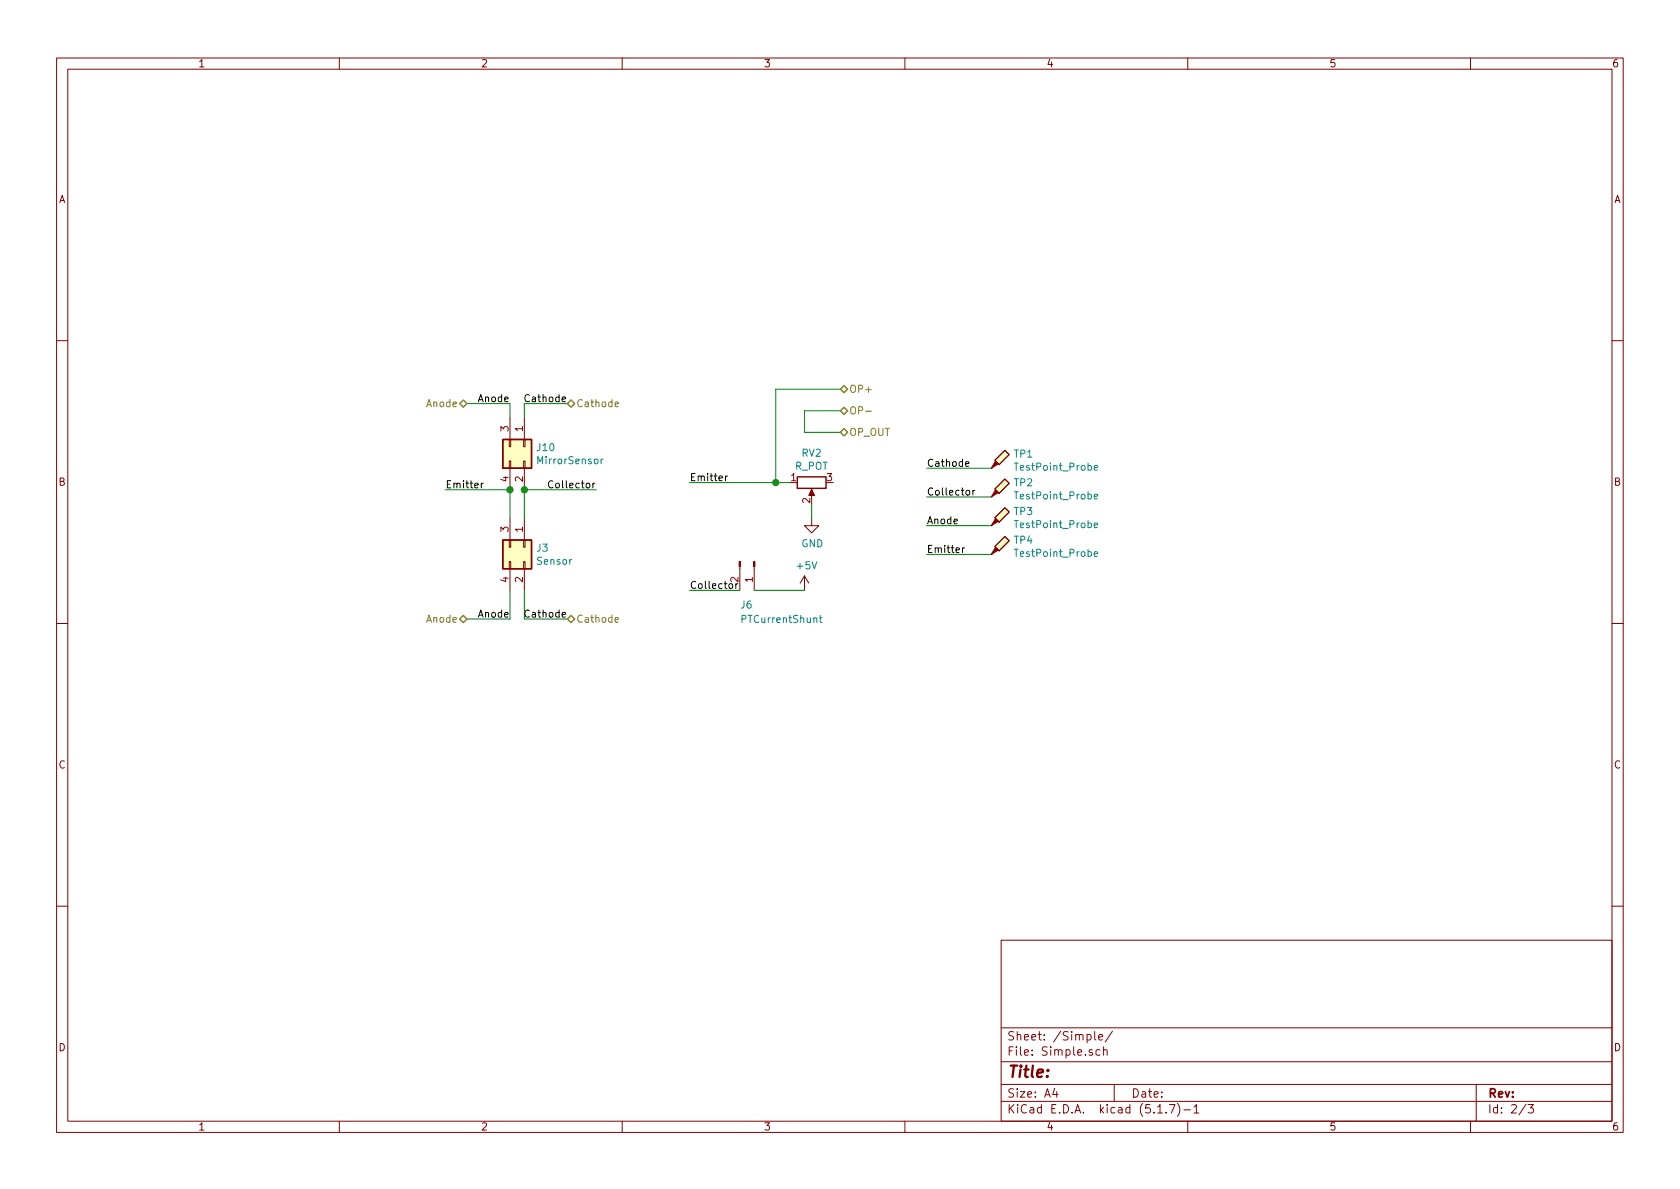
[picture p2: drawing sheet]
<svg xmlns="http://www.w3.org/2000/svg" width="297mm" height="210mm" viewBox="0 0 297 210" stroke-linecap="round" stroke-linejoin="round" font-family="sans-serif">
<g fill="none" stroke="#840000" stroke-width=".18">
<path d="M10 10.3h277v189.9h-277zM12 12.2h273v186.1h-273zM60 10.3v1.9M110 10.3v1.9M160 10.3v1.9M210 10.3v1.9M260 10.3v1.9M10 60.2h2M90 77.7h.3v1.3h-.3zM90.2 73.9v3.8M92.6 77.7h.2v1.3h-.2zM92.7 73.9v3.8"/>
<path d="M285 60.2h2M90 95.5h.3v1.3h-.3zM90 99.3h.3v1.3h-.3zM90 81.5h.3v1.3h-.3zM90.2 82.8v3.8M90.2 91.7v3.8M92.6 95.5h.2v1.3h-.2zM92.6 99.3h.2v1.3h-.2zM92.6 81.5h.2v1.3h-.2zM92.7 82.8v3.8M92.7 91.7v3.8M143.5 91.7v1.3h1.3l-1.3 1.2-1.3-1.2h1.3"/>
<path d="M143.5 86.9v1M175.3 98h.1M175.3 93h.1M175.3 87.9h.1M175.3 82.8h.1M175.9 96.6l1.8-1.7 .7 .7-1.7 1.8zM175.9 91.6l1.8-1.8 .7 .7-1.7 1.8zM175.9 86.5l1.8-1.8 .7 .8-1.7 1.7zM175.9 81.4l1.8-1.8 .7 .8-1.7 1.8zM10 110.3h2M90.2 100.6v3.8M92.7 100.6v3.8"/>
<path d="M130.8 100.2v4.2M133.3 100.2v4.2M142.2 101.8l-.7 1.3M142.2 101.8v2.6M142.2 101.8l.8 1.3M285 110.3h2M10 160.2h2M177 166.3h108v32h-108zM285 160.2h2M60 198.3v1.9M110 198.3v1.9M160 198.3v1.9"/>
<path d="M177 194.8h108M177 191.8h108M177 187.8h108M177 181.8h108M186.5 192.5l-.4 1h1M186.8 193v1M193.5 182.4v1.3l.3 .2M194.3 183.4l.7-.1-.1-.3-.4-.1-.2 .2v.7h.6M194.5 185.7l-.4-.1-.3 .3v.6l.3 .1 .4-.1M195.1 185.7l.2-.1 .4 .1 .1 .9M195.1 185.1v1.5M196.7 182.3l-1.3 2"/>
<path d="M197 191.8v3M204.7 196.8h.8M206.2 196.7v.1M206.8 195.3h.9l-.6 1.5M208.2 195.1a1.71 1.71 0 0 1 0 2.3M209.3 196.3h1.2M210 198.3v1.9M211.1 195.8l.4-.5v1.5M211.1 196.8h.9M260 198.3v1.9M261 191.8v6.5M269.8 195.2l-1.2 2"/>
<path d="M270.2 195.3h.9l-.5 .6 .4 .1v.7l-.2 .1-.6-.1"/>
</g>
<g fill="#ffffc2" stroke="#ffffc2" stroke-width=".18">
<path d="M88.9 95.5h5.1v5.1h-5.1z"/>
<path d="M88.9 77.7h5.1v5.1h-5.1z"/>
<path d="M175.9 96.6l1.8-1.7 .7 .7-1.7 1.8z"/>
<path d="M175.9 91.6l1.8-1.8 .7 .7-1.7 1.8z"/>
<path d="M175.9 86.5l1.8-1.8 .7 .8-1.7 1.7z"/>
<path d="M175.9 81.4l1.8-1.8 .7 .8-1.7 1.8z"/>
</g>
<path d="M88.9 77.7h5.1v5.1h-5.1zM88.9 95.5h5.1v5.1h-5.1zM141 84.3h5v2.1h-5z" fill="none" stroke="#840000" stroke-width=".25"/>
<path d="M106.3 81.2v.8M106.6 81.2l-.3 .2M193.5 98l.6-.1-.1-.3h-.4l-.1 .1v.6h.5M193.5 92.9l.6-.1-.1-.3h-.4l-.1 .2v.6h.5M193.5 87.8l.6-.1-.1-.3h-.4l-.1 .2v.6h.5M193.5 82.7l.6-.1-.1-.2-.4-.1-.1 .2v.6h.5M144.9 109.2h.4M145 108.8v1.1l.3 .2" fill="none" stroke="#008484" stroke-width=".18"/>
<g fill="#840000" stroke="#840000" stroke-width=".18">
<path d="M176 96.8l.5 .5-1.2 .7z"/>
<path d="M176 91.7l.5 .5-1.2 .8z"/>
<path d="M176 86.6l.5 .5-1.2 .8z"/>
<path d="M176 81.5l.5 .5-1.2 .8z"/>
<path d="M130.7 99.3h.2v.9h-.2z"/>
<path d="M133.2 99.3h.3v.9h-.3z"/>
<path d="M143.5 86.5l.5 1.1h-1z"/>
</g>
<g fill="none" stroke="#008400" stroke-width=".18">
<path d="M82.5 71.4h7.7v2.5M100.3 71.4h-7.6v2.5M148.6 72.6h-6.4v3.8h6.4M148.6 68.8h-11.4v16.5M78.7 86.6h11.5v5.1M105.4 86.6h-12.7v5.1M121.9 85.3h17.8M143.5 89.1v2.6M163.8 87.9h11.5M163.8 93h11.5M163.8 98h11.5M163.8 82.8h11.5"/>
<path d="M90.2 104.4v5.1h-7.7M92.7 104.4v5.1h7.6M121.9 104.4h8.9M133.3 104.4h8.9"/>
</g>
<path d="M108.8 71.5l.5-.1v-.3h-.4l-.1 .2v.6h.5M153.1 72.7h1M108.8 109.6l.5-.1v-.3h-.4l-.1 .2v.6h.5" fill="none" stroke="#848400" stroke-width=".18"/>
<path d="M81.3 71.4l.6-.7 .6 .7-.6 .6zM100.3 71.4l.7-.7 .6 .7-.6 .6zM148.6 76.4l.6-.6 .7 .6-.7 .7zM148.6 68.8l.6-.6 .7 .6-.7 .7zM149.2 72l.7 .6-.7 .7-.6-.7zM81.3 109.5l.6-.7 .6 .7-.6 .6zM100.3 109.5l.7-.7 .6 .7-.6 .6z" fill="none" stroke="#848400" stroke-width=".25"/>
<g fill="none" stroke="#000" stroke-width=".18">
<path d="M85.1 85.4v.9M85.4 85.4l-.3 .3M97.8 85.1a.6 .6 0 0 0-.9 .4 .6 .6 0 0 0 .6 .8l.3-.1M128.3 84.2v.8M128.6 84.2l-.3 .2M170.2 96.9v.8M170.5 96.9l-.3 .2M170.7 82l.6-.1v-.2l-.4-.1-.2 .2 .1 .6h.5M170.9 86.8l.3-.1 .2 .2v.4l-.2 .2h-.3l-.1-.2zM172 86.7v.8M172.4 86.7l-.3 .1-.1 .1M128.9 103.3l.2-.1 .4 .1v.5l-.1 .2-.3 .1-.2-.2z"/>
<path d="M130.1 103.2v.9"/>
</g>
<g fill="#008400" stroke="#008400" stroke-width=".25">
<circle cx="90.2" cy="86.6" r=".51"/>
<circle cx="92.7" cy="86.6" r=".51"/>
<circle cx="137.2" cy="85.3" r=".51"/>
</g>
<text font-size="2.8" fill="#840000" x="178" y="190.5">Title:</text>
<g font-size="2.1" fill="#840000">
<text x="178" y="184">Sheet: /Simple/</text>
<text x="178" y="186.7">File: Simple.sch</text>
<text x="178" y="196.9">KiCad E.D.A. kicad (5.1.7)-1</text>
<text x="178" y="194.1">Size: A4</text>
<text x="200" y="194.1">Date:</text>
<text x="263" y="194.1">Rev:</text>
<text x="263" y="196.9">Id: 2/3</text>
</g>
<g font-size="1.8" fill="#840000">
<text x="35" y="11.9">1</text>
<text x="85" y="11.9">2</text>
<text x="135" y="11.9">3</text>
<text x="185" y="11.9">4</text>
<text x="235" y="11.9">5</text>
<text x="285" y="11.9">6</text>
<text x="10.4" y="35.9">A</text>
<text x="285.4" y="35.9">A</text>
<text x="89.9" y="76.3" transform="rotate(-90 89.9 76.3)">3</text>
<text x="92.5" y="76.3" transform="rotate(-90 92.5 76.3)">1</text>
<text x="10.4" y="85.9">B</text>
<text x="89.9" y="85.2" transform="rotate(-90 89.9 85.2)">4</text>
<text x="92.5" y="85.2" transform="rotate(-90 92.5 85.2)">2</text>
<text x="139.9" y="85.1">1</text>
<text x="143.3" y="89" transform="rotate(-90 143.3 89)">2</text>
<text x="146.2" y="85.1">3</text>
<text x="285.4" y="85.9">B</text>
<text x="89.9" y="94.1" transform="rotate(-90 89.9 94.1)">3</text>
<text x="92.5" y="94.1" transform="rotate(-90 92.5 94.1)">1</text>
<text x="89.9" y="103" transform="rotate(-90 89.9 103)">4</text>
<text x="92.5" y="103" transform="rotate(-90 92.5 103)">2</text>
<text x="133.1" y="103" transform="rotate(-90 133.1 103)">1</text>
<text x="10.4" y="135.9">C</text>
<text x="285.4" y="135.9">C</text>
<text x="10.4" y="185.9">D</text>
<text x="285.4" y="185.9">D</text>
<text x="35" y="199.9">1</text>
<text x="85" y="199.9">2</text>
<text x="135" y="199.9">3</text>
<text x="185" y="199.9">4</text>
<text x="235" y="199.9">5</text>
<text x="285" y="199.9">6</text>
</g>
<g font-size="1.8">
<text x="84.7" y="71.1">Anode</text>
<text x="93.2" y="71.1">Cathode</text>
<text x="163.8" y="82.5">Cathode</text>
<text x="78.7" y="86.4">Emitter</text>
<text x="97.7" y="86.4">Collector</text>
<text x="121.9" y="85.1">Emitter</text>
<text x="163.8" y="87.6">Collector</text>
<text x="163.8" y="92.7">Anode</text>
<text x="163.8" y="97.8">Emitter</text>
<text x="121.9" y="104.1">Collector</text>
<text x="130.6" y="103" transform="rotate(-90 130.6 103)">2</text>
<text x="84.7" y="109.2">Anode</text>
<text x="93.2" y="109.2">Cathode</text>
</g>
<g font-size="1.8" fill="#848400">
<text x="150.1" y="69.5">OP+</text>
<text x="75.5" y="72">Anode</text>
<text x="101.9" y="72">Cathode</text>
<text x="150.1" y="73.3">OP-</text>
<text x="150.1" y="77.1">OP_OUT</text>
<text x="75.5" y="110.1">Anode</text>
<text x="101.9" y="110.1">Cathode</text>
</g>
<g font-size="1.8" fill="#008484">
<text x="95" y="79.8">J10</text>
<text x="95.2" y="82.1">MirrorSensor</text>
<text x="140.5" y="83.1">R_POT</text>
<text x="141.8" y="80.8">RV2</text>
<text x="179.3" y="80.9">TP1</text>
<text x="179.8" y="83.2">TestPoint_Probe</text>
<text x="179.3" y="86">TP2</text>
<text x="179.8" y="88.3">TestPoint_Probe</text>
<text x="179.3" y="91.1">TP3</text>
<text x="179.8" y="93.4">TestPoint_Probe</text>
<text x="94.9" y="97.6">J3</text>
<text x="95" y="99.9">Sensor</text>
<text x="141" y="100.7">+5V</text>
<text x="141.7" y="96.8">GND</text>
<text x="179.3" y="96.2">TP4</text>
<text x="179.8" y="98.5">TestPoint_Probe</text>
<text x="131" y="107.6">J6</text>
<text x="131.3" y="110.2">PTCurrentShunt</text>
</g>
</svg>
